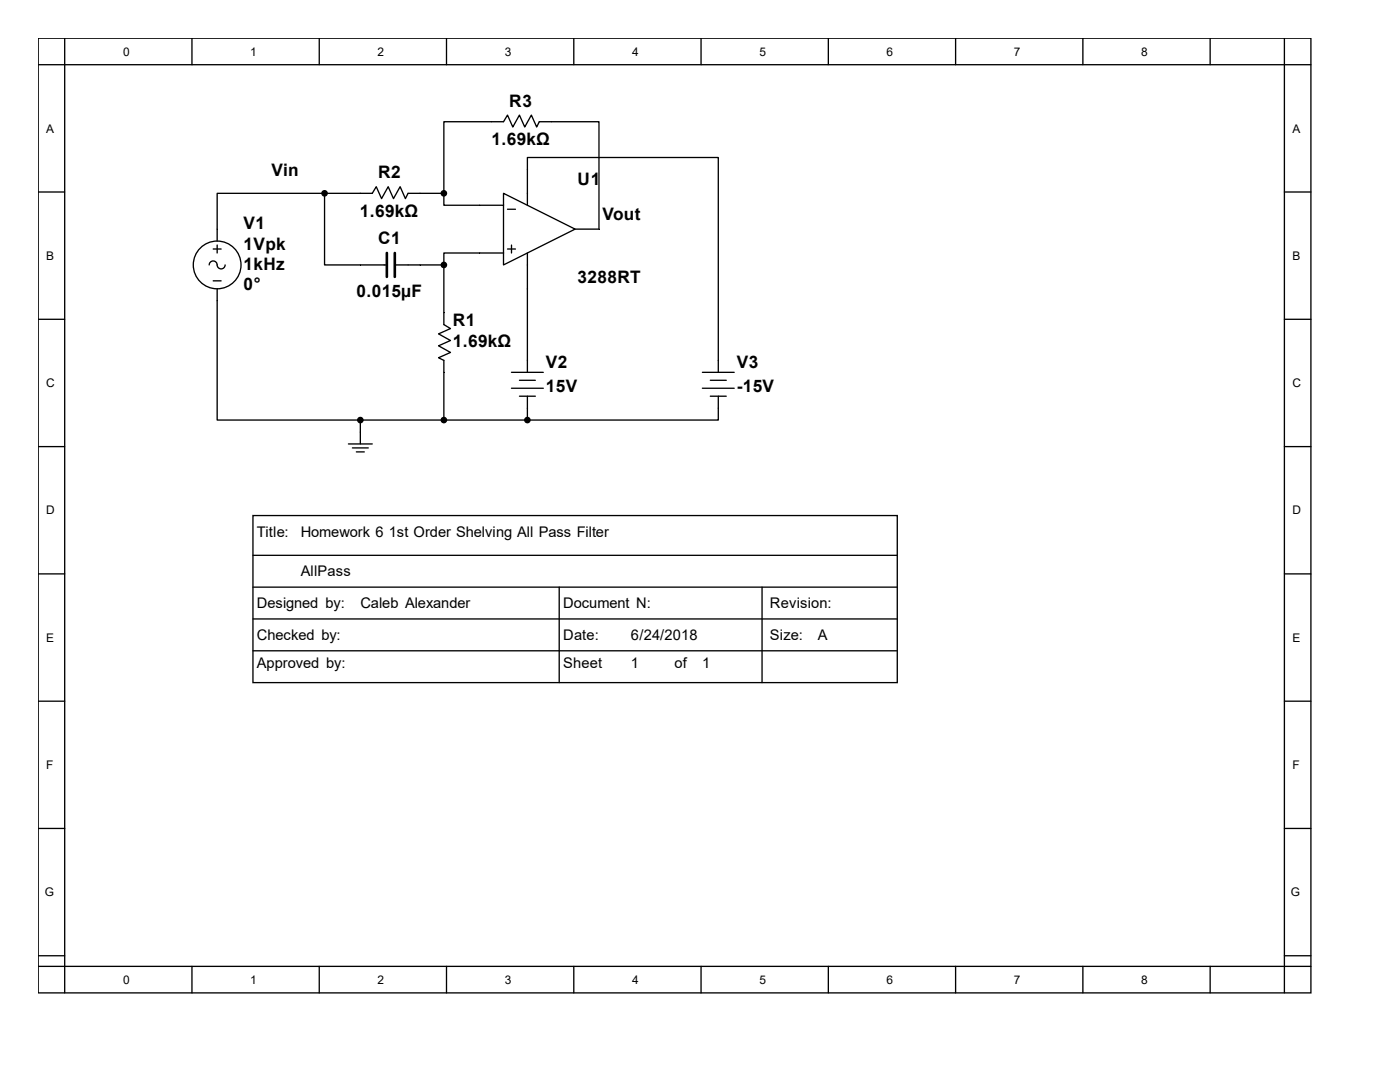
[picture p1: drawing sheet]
<svg xmlns="http://www.w3.org/2000/svg" width="279mm" height="216mm" viewBox="0 0 279 216" stroke-linecap="round" stroke-linejoin="round" font-family="sans-serif">
<g fill="none" stroke="#000" stroke-width=".26">
<path d="M7.6 7.6h254v190.5h-254zM7.6 12.9h254M12.9 7.6v190.5M38.3 7.6v5.3M63.7 7.6v5.3M89.1 7.6v5.3M114.5 7.6v5.3M139.9 7.6v5.3M165.3 7.6v5.3M190.7 7.6v5.3M216.1 7.6v5.3M241.5 7.6v5.3"/>
<path d="M256.3 7.6v190.5M7.6 38.3h5.3M64.8 38.6h9.5l.8-1.3 1 2.3 1.4-2.3 1 2.3 1.4-2.3 1 2.3 .5-1h7.2M64.8 38.6h-21.5v9.5M64.8 38.6v14.3h12.4M88.6 38.6v-14.3h11.9l.8-1.3 1 2.3 1.4-2.3 1 2.3 1.3-2.3 1.1 2.3 .5-1h11.9v21.4h-4.7M88.6 38.6v2.4h11.9M100.5 38.6l14.3 7.1-14.3 7.2zM256.3 38.3h5.3M41.8 52.9a.79 .79 0 0 1 .7-.8 .79 .79 0 0 1 .8 .8 .79 .79 0 0 0 .8 .8 .79 .79 0 0 0 .8-.8M42.5 49.7h1.6M42.5 56h1.6"/>
<path d="M43.3 57.6v26.2h28.6M43.3 48.9v1.6M78.8 52.9h9.8M88.6 52.9v11.9l1.3 .8-2.4 1 2.4 1.3-2.4 1.1 2.4 1.3-2.4 1.1 1.1 .5v11.9M100.5 50.5h-11.9v2.4M101.3 41.8h1.6M101.3 49.7h1.6M102.1 48.9v1.6M105.3 41v-9.6h38.1v42.9M105.3 50.5v23.8M7.6 63.7h5.3M102.1 74.3h6.3"/>
<path d="M102.1 77.5h6.3M103.7 75.9h3.1M103.7 79.1h3.1M105.3 79.1v4.7M140.2 74.3h6.3M140.2 77.5h6.3M141.8 75.9h3.1M141.8 79.1h3.1M143.4 79.1v4.7h-38.1M256.3 63.7h5.3M7.6 89.1h5.3M69.5 88.6h4.8"/>
<path d="M70.3 89.4h3.2M71.1 90.2h1.6M71.9 83.8v4.8M71.9 83.8h33.4M256.3 89.1h5.3M7.6 114.5h5.3M50.5 102.9h128.6v33.3h-128.6zM50.5 110.8h128.6M50.5 117.2h128.6M111.6 117.2v19M152.1 117.2v19M256.3 114.5h5.3"/>
<path d="M7.6 139.9h5.3M50.5 123.5h128.6M50.5 129.9h128.6M256.3 139.9h5.3M7.6 165.3h5.3M256.3 165.3h5.3M7.6 190.7h5.3M7.6 192.8h254M38.3 192.8v5.3M63.7 192.8v5.3M89.1 192.8v5.3M114.5 192.8v5.3"/>
<path d="M139.9 192.8v5.3M165.3 192.8v5.3M190.7 192.8v5.3M216.1 192.8v5.3M241.5 192.8v5.3M256.3 190.7h5.3"/>
<circle cx="43.3" cy="52.9" r="4.8"/>
</g>
<path d="M77.2 50.5v4.7M78.8 50.5v4.7" fill="none" stroke="#000" stroke-width=".53"/>
<g fill="#000" stroke="#000" stroke-width=".26">
<circle cx="64.8" cy="38.6" r=".53"/>
<circle cx="88.6" cy="38.6" r=".53"/>
<circle cx="88.6" cy="52.9" r=".53"/>
<circle cx="71.9" cy="83.8" r=".53"/>
<circle cx="88.6" cy="83.8" r=".53"/>
<circle cx="105.3" cy="83.8" r=".53"/>
</g>
<g font-size="3.4">
<text x="101.6" y="21.3">R3</text>
<text x="98.1" y="29">1.69kΩ</text>
<text x="54.2" y="35.1">Vin</text>
<text x="75.5" y="35.6">R2</text>
<text x="115.3" y="37">U1</text>
<text x="48.6" y="45.7">V1</text>
<text x="71.8" y="43.3">1.69kΩ</text>
<text x="120.3" y="43.8">Vout</text>
<text x="48.6" y="49.9">1Vpk</text>
<text x="48.6" y="53.8">1kHz</text>
<text x="75.5" y="48.6">C1</text>
<text x="48.6" y="57.8">0°</text>
<text x="71.2" y="59.2">0.015µF</text>
<text x="115.3" y="56.5">3288RT</text>
<text x="90.4" y="65">R1</text>
<text x="90.4" y="69.2">1.69kΩ</text>
<text x="108.9" y="73.4">V2</text>
<text x="147" y="73.4">V3</text>
<text x="108.9" y="78.2">15V</text>
<text x="147" y="78.2">-15V</text>
</g>
<g font-size="2.9">
<text x="51.3" y="107.1">Title:</text>
<text x="60" y="107.1">Homework 6 1st Order Shelving All Pass Filter</text>
<text x="60" y="115">AllPass</text>
<text x="51.3" y="121.4">Designed by:</text>
<text x="71.9" y="121.4">Caleb Alexander</text>
<text x="112.4" y="121.4">Document N:</text>
<text x="153.7" y="121.4">Revision:</text>
<text x="51.3" y="127.7">Checked by:</text>
<text x="112.4" y="127.7">Date:</text>
<text x="125.9" y="127.7">6/24/2018</text>
<text x="153.7" y="127.7">Size:</text>
<text x="163.2" y="127.7">A</text>
<text x="51.3" y="133.3">Approved by:</text>
<text x="112.4" y="133.3">Sheet</text>
<text x="125.9" y="133.3">1</text>
<text x="134.6" y="133.3">of</text>
<text x="140.2" y="133.3">1</text>
</g>
<g font-size="2.4">
<text x="24.6" y="11.1">0</text>
<text x="50" y="11.1">1</text>
<text x="75.4" y="11.1">2</text>
<text x="100.8" y="11.1">3</text>
<text x="126.2" y="11.1">4</text>
<text x="151.6" y="11.1">5</text>
<text x="177" y="11.1">6</text>
<text x="202.4" y="11.1">7</text>
<text x="227.8" y="11.1">8</text>
<text x="9.2" y="26.5">A</text>
<text x="257.9" y="26.5">A</text>
<text x="9.2" y="51.9">B</text>
<text x="257.9" y="51.9">B</text>
<text x="9.2" y="77.3">C</text>
<text x="257.9" y="77.3">C</text>
<text x="9.2" y="102.7">D</text>
<text x="257.9" y="102.7">D</text>
<text x="9.2" y="128.1">E</text>
<text x="257.9" y="128.1">E</text>
<text x="9.2" y="153.5">F</text>
<text x="257.9" y="153.5">F</text>
<text x="8.9" y="178.9">G</text>
<text x="257.6" y="178.9">G</text>
<text x="24.6" y="196.3">0</text>
<text x="50" y="196.3">1</text>
<text x="75.4" y="196.3">2</text>
<text x="100.8" y="196.3">3</text>
<text x="126.2" y="196.3">4</text>
<text x="151.6" y="196.3">5</text>
<text x="177" y="196.3">6</text>
<text x="202.4" y="196.3">7</text>
<text x="227.8" y="196.3">8</text>
</g>
</svg>
